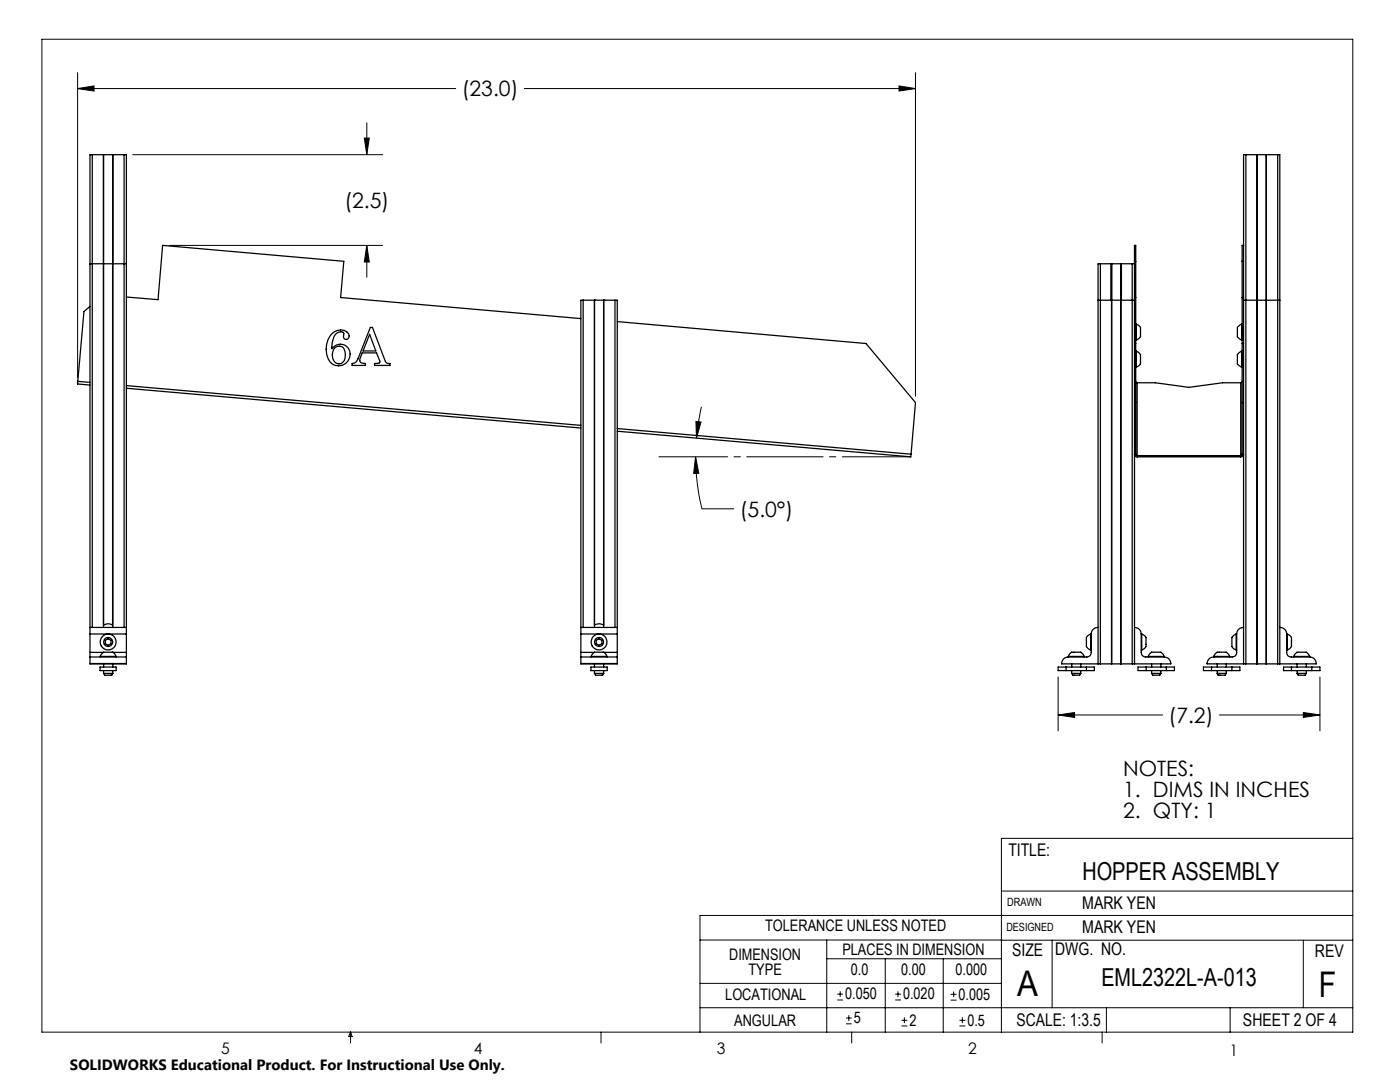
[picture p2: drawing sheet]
<svg xmlns="http://www.w3.org/2000/svg" width="279mm" height="216mm" viewBox="0 0 279 216" stroke-linecap="round" stroke-linejoin="round" font-family="sans-serif">
<g fill="none" stroke="#000" stroke-width=".2">
<path d="M8.4 7.8h261.6v198.2h-261.6zM15.5 17.7l3.3-.6v1.1zM15.5 14.5v60.9M15.5 17.7h75.4M104.6 17.7h78.1M179.4 17.1l3.3 .6-3.3 .5zM182.7 14.5v64.6M26.5 30.9h49.9M72.7 27.6h1l-.5 3.3zM73.2 24.5v6.4M33.7 49h42.7M73.2 49l.5 3.3h-1z"/>
<path d="M73.2 49v6.3M138.8 91.2l.7 3.2-1.1 .1zM138.8 91.2a45.5 45.5 0 0 0 1.3 10.3h6.3M138.9 84.1l1 .1-.9 3.2zM140 81.2l-.8 3.9-.2 2.3M211.2 135.1v10.7M263.4 135.1v10.7M211.2 142.7l3.3-.5v1zM211.2 142.7h20.8M243.3 142.7h20.1M260.1 142.2l3.3 .5-3.3 .5zM199.8 177.8h70.2"/>
<path d="M270 167.3h-70.2v38.7M139.7 187.6h60.2M139.7 196.2h60.1M165 187.6v18.4M165 191.3h34.8M167.1 199.5h1.1M167.1 198.4h1.1M167.7 197.8v1.1M176.7 191.3v14.7M178.6 199.5h1.2M178.6 198.4h1.2M179.2 197.8v1.1"/>
<path d="M188.2 191.3v14.7M189.7 199.6h1.2M189.7 198.4h1.2M190.3 197.8v1.2M199.8 187.6h70.2M210 187.6v13.5M260.1 187.6v13.5M270 182.7h-130.3v23.3M70 206v2.1M70 206l.3 .8h-.7zM119.9 206v2.1M139.7 201.1h130.3"/>
<path d="M168.8 204.3h1.2M168.8 203.1h1.2M169.4 202.6v1.1M170 206v2.1M179.9 204.7h1.2M179.9 203.6h1.2M180.5 203v1.2M191.5 204.7h1.2M191.5 203.6h1.2M192.1 203v1.2M220 206v2.1M220.8 201.1v4.9"/>
<path d="M245.5 201.1v4.9"/>
</g>
<path d="M181.8 91.1h-50.3" fill="none" stroke="#000" stroke-width=".2" stroke-dasharray="15.2 1.3 1.3 1.3" stroke-dashoffset="1.5"/>
<g fill="#000">
<path d="M15.5 17.7l3.3-.6v1.1zM179.4 17.1l3.3 .6-3.3 .5zM72.7 27.6h1l-.5 3.3zM73.2 49l.5 3.3h-1zM211.2 142.7l3.3-.5v1zM260.1 142.2l3.3 .5-3.3 .5z"/>
<path d="M138.9 84.1l1 .1-.9 3.2zM138.8 91.2l.7 3.2-1.1 .1z"/>
</g>
<g fill="none" stroke="#000" stroke-width=".25">
<path d="M18.4 30.9h-.4v94.3M18.4 30.9h6.4M18.4 30.9v94.3M20.6 30.9v94.3M22.5 30.9h.1M22.5 30.9v94.3M24.8 30.9h.4v94.3M24.8 30.9v94.3M248.6 30.9h-.4v101.6M248.6 30.9h6.4M248.6 30.9v101.6M250.9 30.9h.1"/>
<path d="M250.9 30.9v101.6M252.7 30.9v101.6M255 30.9h.4v101.6M255 30.9v101.6M18 52.6h7.2M22.5 52.6l-.1 72.1a1.56 1.56 0 0 0-1.7 .1M25.2 59.3l6.3 .5 1-10.8 36.1 3.1-.6 7.3 47.9 4.2M116.4 59.9h-.5v65.3M116.4 59.9h6.3M116.4 59.9v65.3M118.6 59.9h.1M118.6 59.9v65.3"/>
<path d="M120.5 59.9h.1M120.5 59.9v65.3M122.7 59.9h.5v65.3M122.7 59.9v65.3M219.1 59.9h7.3M219.6 52.6h-.5v79.9M219.6 52.6h2.1M219.6 52.6v79.9M221.7 52.6h.1M221.7 52.6v7.3M221.8 52.6h1.9M221.8 52.6v79.9"/>
<path d="M221.9 52.6v79.9M223.7 52.6v79.9M223.7 52.6h.1M223.8 52.6h2.2M223.8 52.6v7.3M226 52.6h.4M226 52.6v79.9M226.4 59.4h.3M226.4 52.1h.3M247.9 59.4h.3M247.9 52.1h.3M248.2 59.9h7.2"/>
<path d="M248.2 49h-.3v41.6M250.9 59.9v72.6M15.5 76.1v.5l2.5 .2M15.5 76.1l2.5 .2M18 61.1l-1.2 1.1-1.3 13.9M25.2 77.5l90.7 7.9M25.2 76.9l90.7 8M66.5 66.3a2.17 2.17 0 0 1 3.1 .3 .74 .74 0 0 1-.5 1.1 .88 .88 0 0 1-.5-1.2 1.26 1.26 0 0 0-2 .8 3.9 3.9 0 0 0-.3 2.3 2.02 2.02 0 0 1 2.8-.5 2.02 2.02 0 0 1 .4 2.9 2.35 2.35 0 0 1-2.6 .9 2.35 2.35 0 0 1-1.7-2.2 4.6 4.6 0 0 1 1.3-4.4zM66.9 69.4a1.19 1.19 0 0 1 1.2-.2 1.19 1.19 0 0 1 .8 1 1.65 1.65 0 0 1-1.2 2.4 1.64 1.64 0 0 1-1.3-2.4zM73.8 66.7l1.2 3.3h-2.5zM73.9 65.3h.4l2.6 6.8a.77 .77 0 0 0 .9 .4v.4h-3v-.4l.9-.1 .1-.2-.7-1.8h-2.8a1.81 1.81 0 0 0-.3 1.9l.9 .2v.4h-2.6v-.4a1.2 1.2 0 0 0 1.1-.9zM123.2 64.2l49.6 4.3 9.9 11.8-.9 10.3"/>
<path d="M226.4 68.5h.3M226.7 76.1l.2 .3M226.7 70.1h.1M226.7 73.3h.1M226.7 64.7h.1M226.7 67.8h.1M226.8 64.7l.4 .2a.96 .96 0 0 1 .4 1.2 1.31 1.31 0 0 1-.3 1.5l-.5 .2M226.8 70.1l.4 .2a1.06 1.06 0 0 1 .4 1.3 1.19 1.19 0 0 1-.3 1.4l-.5 .3M226.8 64.7v3.1M226.8 70.1v3.2M226.9 76.4v14.8M226.9 76.4h3.7l6.7 .9 6.7-.9h3.6"/>
<path d="M247.6 76.4v14.8M247.8 70.1l-.4 .2a.94 .94 0 0 0-.5 1.1v.4a1.2 1.2 0 0 0 .9 1.5M247.8 64.7l-.3 .1a1.02 1.02 0 0 0-.6 1.2v.3a1.2 1.2 0 0 0 .9 1.5M247.8 70.1v3.2M247.8 64.7v3.1M247.8 70.1h.1M247.8 73.3h.1M247.8 64.7h.1M247.8 67.8h.1M247.9 76.1l-.3 .3M247.9 68.5h.3M123.2 86l58.6 5.2v-.6"/>
<path d="M123.2 85.5l58.6 5.1M226.4 80.3h.3M226.7 90.6l.2 .3h20.8l.2-.3M226.7 90.6h-.3a.49 .49 0 0 0 .5 .6M226.7 90.6v-41.6h-.3v83.5M226.9 91.2h20.7M247.9 90.6h.3a.54 .54 0 0 1-.6 .6M247.9 80.3h.3M18 131.1v1.3M18 130.2v.9M18 125.2v1.3M18 126.5v3.7"/>
<path d="M18 132.4h7.2M18 131.1h7.2M18 125.2h7.2M18 126.5h7.2M18 130.2h2.6M20 133.1h3.2v.7h-3.2zM20 131l.3-.5a1.01 1.01 0 0 1 1.3-.4 1.06 1.06 0 0 1 1.3 .4l.3 .5M20 131h3.2M20 131v.1M20.7 134.4h1.8M20.7 134.4l.2 .3h1.4l.2-.3M20.7 132.5v.6"/>
<path d="M20.7 133.8v.6M21 127.8l.6-.3 .6 .3v.6l-.6 .4-.6-.4zM22.5 132.5v.6M22.5 133.8v.6M22.6 130.2h2.6M23.2 131v.1M25.2 131.1v1.3M25.2 130.2v.9M25.2 125.2v1.3M25.2 126.5v3.7M115.9 131.1v1.3M115.9 130.2v.9"/>
<path d="M115.9 125.2v1.3M115.9 132.4h7.3M115.9 126.5v3.7M115.9 131.1h7.3M115.9 125.2h7.3M115.9 126.5h7.3M115.9 130.2h2.7M117.9 133.1h3.3v.7h-3.3zM118 131l.3-.5a1.01 1.01 0 0 1 1.3-.4 1.17 1.17 0 0 1 1.5 .9M118 131h3.1M118 131v.1M118.6 124.7h.1a1.65 1.65 0 0 1 1.8 0"/>
<path d="M118.6 134.4h1.9M118.6 134.4l.3 .3h1.4l.2-.3M118.6 132.5v.6M118.6 133.8v.6M119 127.8l.6-.3 .5 .3v.6l-.5 .4-.6-.4zM120.5 132.5v.6M120.5 133.8v.6M120.5 130.2h2.7M121.1 131v.1M123.2 131.1v1.3M123.2 130.2v.9M123.2 125.2v1.3"/>
<path d="M123.2 126.5v3.7M212.8 133.1h-1.6v.7h1.6M212.8 133.1v.7M212.8 133.1h4M212.8 133.8h4M213.2 131l.2-.4a.96 .96 0 0 1 1.2-.5h.3a1.16 1.16 0 0 1 1.5 .9M213.2 131h3.2M213.2 131.1a1.33 1.33 0 0 0-1.3 1.4h7.2M213.2 131v.1M213.9 134.4l.2 .3h1.4l.2-.3M213.9 134.4h1.8M213.9 132.5v.6"/>
<path d="M213.9 133.8v.6M215.7 132.5v.6M215.7 133.8v.6M216.4 131v.1M216.8 133.1h1.6v.7h-1.6M216.8 133.1v.7M217.7 126.5l-.4 .2a.96 .96 0 0 0-.5 1.3 1.31 1.31 0 0 0 .4 1.4l.5 .3M217.7 126.5v3.2M217.7 126.5h.1M217.7 129.7h.1M217.8 126.5v3.7a.85 .85 0 0 1-.9 .9h-3.7M219.1 132.5h.5"/>
<path d="M219.1 125.2a1.32 1.32 0 0 0-1.3 1.3M219.6 132.5h6.4M226 132.5h.4M226.4 125.2a1.27 1.27 0 0 1 1.4 1.3M227.8 126.5v3.7a.9 .9 0 0 0 .9 .9h3.6M227.8 126.5h.1M227.8 129.7h.1M227.9 126.5l.2 .1a1.01 1.01 0 0 1 .6 1.4 1.31 1.31 0 0 1-.3 1.4l-.5 .3M227.9 126.5v3.2M228.7 133.1h-1.6v.7h1.6M228.7 133.1h4.1M228.7 133.8h4.1"/>
<path d="M228.7 133.1v.7M229.2 131l.1-.4a1.02 1.02 0 0 1 1.3-.5 1.33 1.33 0 0 1 1.4 .3l.3 .6M229.2 131h3.1M229.2 131v.1M229.8 134.4h1.9M229.8 134.4l.2 .3h1.5l.2-.3M229.8 132.5v.6M229.8 133.8v.6M231.7 132.5v.6M231.7 133.8v.6M232.3 131.1a1.33 1.33 0 0 1 1.3 1.4h-7.2M232.3 131v.1"/>
<path d="M232.8 133.1h1.6v.7h-1.6M232.8 133.1v.7M241.8 133.1h-1.6v.7h1.6M241.8 133.1h4.1M241.8 133.8h4.1M241.8 133.1v.7M242.2 131l.2-.4a.96 .96 0 0 1 1.3-.5 1.22 1.22 0 0 1 1.4 .4l.3 .5M242.2 131h3.2M242.2 131.1a1.33 1.33 0 0 0-1.3 1.4h7.3M242.2 131v.1M242.9 134.4h1.8M242.9 134.4l.2 .3h1.4l.2-.3"/>
<path d="M242.9 132.5v.6M242.9 133.8v.6M244.7 132.5v.6M244.7 133.8v.6M245.4 131v.1M245.9 133.1h1.5v.7h-1.5M245.9 133.1v.7M246.7 126.5l-.4 .2a.96 .96 0 0 0-.4 1.3 1.31 1.31 0 0 0 .3 1.4l.5 .3M246.7 126.5v3.2M246.7 126.5h.1M246.7 129.7h.1M246.8 126.5v3.7a.85 .85 0 0 1-.9 .9h-3.7"/>
<path d="M248.2 132.5h.4M248.2 125.2a1.32 1.32 0 0 0-1.4 1.3M248.6 132.5h6.4M255 132.5h.4M255.4 125.2a1.32 1.32 0 0 1 1.4 1.3M256.8 126.5v3.7a.85 .85 0 0 0 .9 .9h3.7M256.8 126.5h.1M256.8 129.7h.1M256.9 126.5l.4 .2a.96 .96 0 0 1 .4 1.3 1.31 1.31 0 0 1-.3 1.4l-.5 .3M256.9 126.5v3.2M257.7 133.1h-1.5v.7h1.5M257.7 133.1h4.1"/>
<path d="M257.7 133.8h4.1M257.7 133.1v.7M258.2 131l.2-.4a1.02 1.02 0 0 1 1.2-.5h.3a1.17 1.17 0 0 1 1.5 .9M258.2 131h3.2M258.2 131v.1M258.9 134.4h1.8M258.9 134.4l.2 .3h1.4l.2-.3M258.9 132.5v.6M258.9 133.8v.6M260.7 132.5v.6M260.7 133.8v.6M261.4 131.1a1.33 1.33 0 0 1 1.3 1.4h-7.3"/>
<path d="M261.4 131v.1M261.8 133.1h1.6v.7h-1.6M261.8 133.1v.7"/>
<circle cx="21.6" cy="128.1" r=".89"/>
<circle cx="21.6" cy="128.1" r="1.59"/>
<circle cx="119.6" cy="128.1" r="1.59"/>
<circle cx="119.6" cy="128.1" r=".89"/>
</g>
<g font-size="7.1">
<text x="203" y="198.7">A</text>
<text x="263.2" y="198.9">F</text>
</g>
<g font-size="4.9">
<text x="216" y="175.7">HOPPER ASSEMBLY</text>
<text x="219.8" y="196.7">EML2322L-A-013</text>
</g>
<g font-size="4.2">
<text x="92.1" y="19.2">(23.0)</text>
<text x="68.7" y="41.4">(2.5)</text>
<text x="147.6" y="103.1">(5.0°)</text>
<text x="233.2" y="144.2">(7.2)</text>
<text x="224.2" y="154.8">NOTES:</text>
<text x="224.2" y="158.9">1. DIMS IN INCHES</text>
<text x="224.2" y="163.1">2. QTY: 1</text>
</g>
<g font-size="3.5">
<text x="201.2" y="170.7">TITLE:</text>
<text x="216" y="181.4">MARK YEN</text>
<text x="202" y="190.7">SIZE</text>
<text x="210.6" y="190.6">DWG. NO.</text>
<text x="216" y="186.2">MARK YEN</text>
<text x="262.4" y="190.9">REV</text>
<text x="202.9" y="204.6">SCALE: 1:3.5</text>
<text x="248.1" y="204.6">SHEET 2 OF 4</text>
</g>
<g font-size="3.2">
<text x="152.7" y="185.7">TOLERANCE UNLESS NOTED</text>
<text x="145.5" y="191.5">DIMENSION</text>
<text x="168.1" y="190.5">PLACES IN DIMENSION</text>
<text x="149.4" y="194.6">TYPE</text>
<text x="169.8" y="194.6">0.0</text>
<text x="179.8" y="194.6">0.00</text>
<text x="190.7" y="194.6">0.000</text>
<text x="144.7" y="199.6">LOCATIONAL</text>
<text x="168.7" y="199.4">0.050</text>
<text x="180.2" y="199.4">0.020</text>
<text x="191.3" y="199.5">0.005</text>
<text x="146.5" y="204.6">ANGULAR</text>
<text x="170.4" y="204.2">5</text>
<text x="181.5" y="204.6">2</text>
<text x="193.1" y="204.6">0.5</text>
<text x="44.2" y="210.4">5</text>
<text x="94.6" y="210.3">4</text>
<text x="143.1" y="210.4">3</text>
<text x="193.2" y="210.3">2</text>
<text x="245.4" y="210.6">1</text>
</g>
<text font-size="3" x="14" y="213.5">SOLIDWORKS Educational Product. For Instructional Use Only.</text>
<g font-size="2.3">
<text x="200.8" y="185.7">DESIGNED</text>
<text x="201" y="180.9">DRAWN</text>
</g>
</svg>
